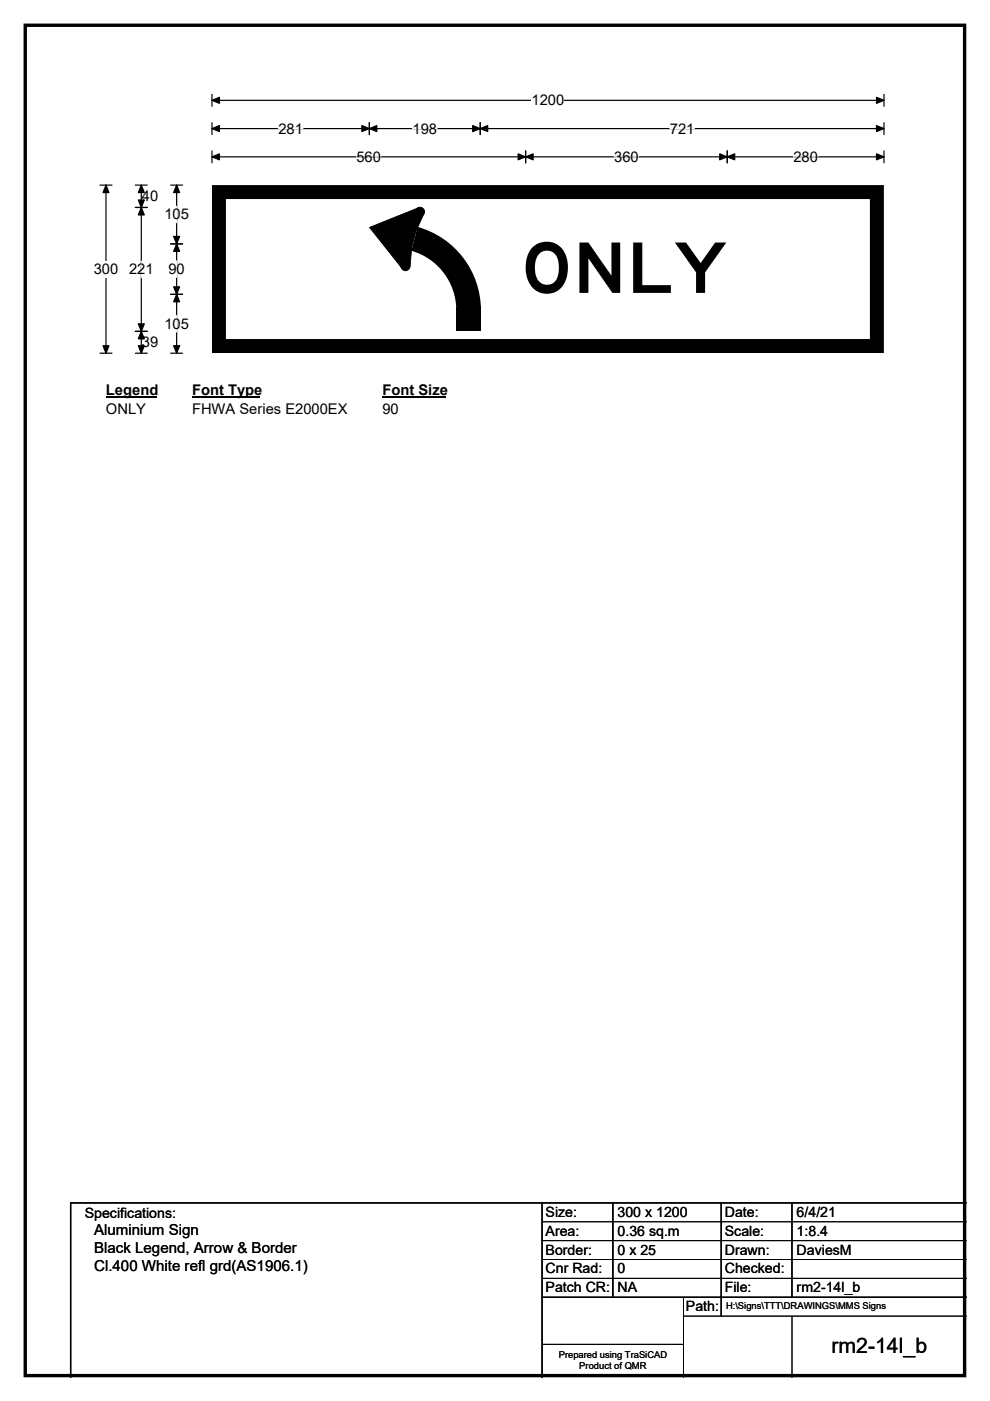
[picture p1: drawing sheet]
<svg xmlns="http://www.w3.org/2000/svg" width="210mm" height="297mm" viewBox="0 0 210 297" stroke-linecap="round" stroke-linejoin="round" font-family="sans-serif">
<path d="M5.4 5.4h199.2v286.3h-199.2z" fill="none" stroke="#000" stroke-width=".72"/>
<path d="M45 21.3h142.5M45 20v2.5M187.5 20v2.5" fill="none" stroke="#000" stroke-width=".25"/>
<path d="M45 21.3l1.5-.7v1.3zM185.9 20.6l1.6 .7-1.6 .6z" fill="#000" stroke="#000" stroke-width=".25"/>
<path d="M112.8 19.5h6.9v3.5h-6.9z" fill="#fff"/>
<g fill="none" stroke="#000" stroke-width=".25">
<path d="M21.2 39.2h2.5M22.5 39.2v35.7M45 27.3h142.5M45 26v2.5M45 32v2.5M45 33.3h142.5M78.3 26v2.5M101.9 26v2.5M111.5 32v2.5M154.2 32v2.5M187.5 26v2.5M187.5 32v2.5"/>
<path d="M21.2 74.9h2.5"/>
</g>
<g fill="#000" stroke="#000" stroke-width=".25">
<path d="M22.5 39.2l.6 1.6h-1.3zM45 27.3l1.5-.7v1.3zM45 33.3l1.5-.7v1.3zM78.3 27.3l1.6-.7v1.3zM76.8 26.6l1.5 .7-1.5 .6zM100.3 26.6l1.6 .7-1.6 .6zM101.9 27.3l1.5-.7v1.3zM111.5 33.3l1.6-.7v1.3zM109.9 32.6l1.6 .7-1.6 .6zM152.7 32.6l1.5 .7-1.5 .6zM154.2 33.3l1.6-.7v1.3zM185.9 26.6l1.6 .7-1.6 .6z"/>
<path d="M185.9 32.6l1.6 .7-1.6 .6zM21.8 73.3h1.3l-.6 1.6z"/>
</g>
<path d="M59.1 27.3h5.2M75.6 33.3h5.2M87.5 27.3h5.2M130.3 33.3h5.2M142.1 27.3h5.2M168.3 33.3h5.2" fill="none" stroke="#fff" stroke-width=".25"/>
<path d="M19.9 55.3h5.2v3.5h-5.2z" fill="#fff"/>
<path d="M28.7 39.2h2.5M30 39.2v35.7M36.2 39.2h2.5M37.5 39.2v35.7M28.7 44h2.5M36.2 51.7h2.5M28.7 70.3h2.5M28.7 74.9h2.5M36.2 74.9h2.5M36.2 62.4h2.5" fill="none" stroke="#000" stroke-width=".25"/>
<path d="M30 39.2l.6 1.6h-1.3zM37.5 39.2l.6 1.6h-1.3zM30 44l.6 1.6h-1.3zM29.3 42.4h1.3l-.6 1.6zM37.5 51.7l.6 1.6h-1.3zM36.8 50.1h1.3l-.6 1.6zM29.3 68.7h1.3l-.6 1.6zM30 70.3l.6 1.5h-1.3zM29.3 73.3h1.3l-.6 1.6zM36.8 60.8h1.3l-.6 1.6zM37.5 62.4l.6 1.6h-1.3zM36.8 73.3h1.3l-.6 1.6z" fill="#000" stroke="#000" stroke-width=".25"/>
<path d="M30 55.4v3.5M37.5 43.7v3.5M37.5 55.3v3.5M37.5 66.9v3.5" fill="none" stroke="#fff" stroke-width=".25"/>
<path d="M22.5 80.9h10.7v3.5h-10.7z" fill="#fff"/>
<path d="M22.5 84.2h10.7" fill="none" stroke="#000" stroke-width=".32"/>
<path d="M40.7 80.9h14.4v3.5h-14.4z" fill="#fff"/>
<path d="M40.7 84.2h14.4" fill="none" stroke="#000" stroke-width=".32"/>
<path d="M81.1 80.9h13.5v3.5h-13.5z" fill="#fff"/>
<path d="M81.1 84.2h13.5" fill="none" stroke="#000" stroke-width=".32"/>
<g fill="#fff">
<path d="M22.5 85.1h8.4v3.5h-8.4z"/>
<path d="M40.7 85.1h32.9v3.5h-32.9z"/>
<path d="M81.1 85.1h3.5v3.5h-3.5z"/>
<path d="M45 39.3h142.5v35.6h-142.5z"/>
</g>
<path d="M45 39.2h142.5v35.7h-142.5z" fill="none" stroke="#fff" stroke-width=".21"/>
<path d="M46.4 40.7h139.6v32.7h-139.6z" fill="none" stroke="#000" stroke-width="3"/>
<path d="M96.7 65.9h5.2v4.3h-5.2z" fill="#000"/>
<path d="M87.8 50.6a15.7 15.7 0 0 1 11.6 15.4v-.1" fill="none" stroke="#000" stroke-width="5.2"/>
<path d="M78.9 46.3l9.3 2.6-.9 3.6-9.4-2.5z" fill-rule="evenodd" fill="#fff" stroke="#fff" stroke-width=".21"/>
<g fill="#000" stroke="#000" stroke-width=".21">
<path d="M78.4 48.2l10.3-4.1 1.2 1.2-1.7 3.6-.9 3.6-.3 4-1.7 .4z" fill-rule="evenodd"/>
<circle cx="86" cy="56.4" r=".95"/>
<circle cx="89.1" cy="44.9" r=".95"/>
</g>
<path d="M115 255v37M130 255v20M153 255v24M168 255v20M205 255h-190v37M115 275h90" fill="none" stroke="#000" stroke-width=".3"/>
<path d="M115 259h90M115 263h90M115 267h90M115 271h90M145 279h60M145 275v17M168 279v13M115 285h30" fill="none" stroke="#000" stroke-width=".21"/>
<text font-size="14.8" x="110.4" y="62.1">ONLY</text>
<text font-size="4.5" x="176.4" y="286.9">rm2-14l_b</text>
<g font-size="3.2">
<text x="20" y="261.9">Aluminium Sign</text>
<text x="20" y="265.7">Black Legend, Arrow &amp; Border</text>
<text x="20" y="269.6">Cl.400 White refl grd(AS1906.1)</text>
</g>
<g font-size="3.1">
<text x="112.8" y="22.3">1200</text>
<text x="59.1" y="28.3">281</text>
<text x="87.5" y="28.3">198</text>
<text x="142.1" y="28.3">721</text>
<text x="75.6" y="34.3">560</text>
<text x="130.3" y="34.3">360</text>
<text x="168.3" y="34.3">280</text>
<text x="30.1" y="42.7">40</text>
<text x="34.9" y="46.5">105</text>
<text x="19.9" y="58.1">300</text>
<text x="27.4" y="58.2">221</text>
<text x="35.7" y="58.1">90</text>
<text x="34.9" y="69.7">105</text>
<text x="30.1" y="73.6">39</text>
<text x="22.5" y="83.7">Legend</text>
<text x="40.7" y="83.7">Font Type</text>
<text x="81.1" y="83.7">Font Size</text>
<text x="22.5" y="87.9">ONLY</text>
<text x="40.7" y="87.9">FHWA Series E2000EX</text>
<text x="81.1" y="87.9">90</text>
</g>
<g font-size="3">
<text x="115.7" y="258">Size:</text>
<text x="131" y="258">300 x 1200</text>
<text x="153.7" y="258">Date:</text>
<text x="169" y="258">6/4/21</text>
<text x="18" y="258.2">Specifications:</text>
<text x="115.7" y="262">Area:</text>
<text x="131" y="262">0.36 sq.m</text>
<text x="153.7" y="262">Scale:</text>
<text x="169" y="262">1:8.4</text>
<text x="115.7" y="266">Border:</text>
<text x="115.7" y="270">Cnr Rad:</text>
<text x="131" y="266">0 x 25</text>
<text x="131" y="270">0</text>
<text x="153.7" y="266">Drawn:</text>
<text x="153.7" y="270">Checked:</text>
<text x="169" y="266">DaviesM</text>
<text x="115.7" y="274">Patch CR:</text>
<text x="131" y="274">NA</text>
<text x="153.7" y="274">File:</text>
<text x="169" y="274">rm2-14l_b</text>
<text x="145.5" y="278">Path:</text>
</g>
<g font-size="2">
<text x="154" y="277.6">H:\Signs\TTT\DRAWINGS\MMS Signs</text>
<text x="118.5" y="287.8">Prepared using TraSiCAD</text>
<text x="122.9" y="290.2">Product of QMR</text>
</g>
</svg>
